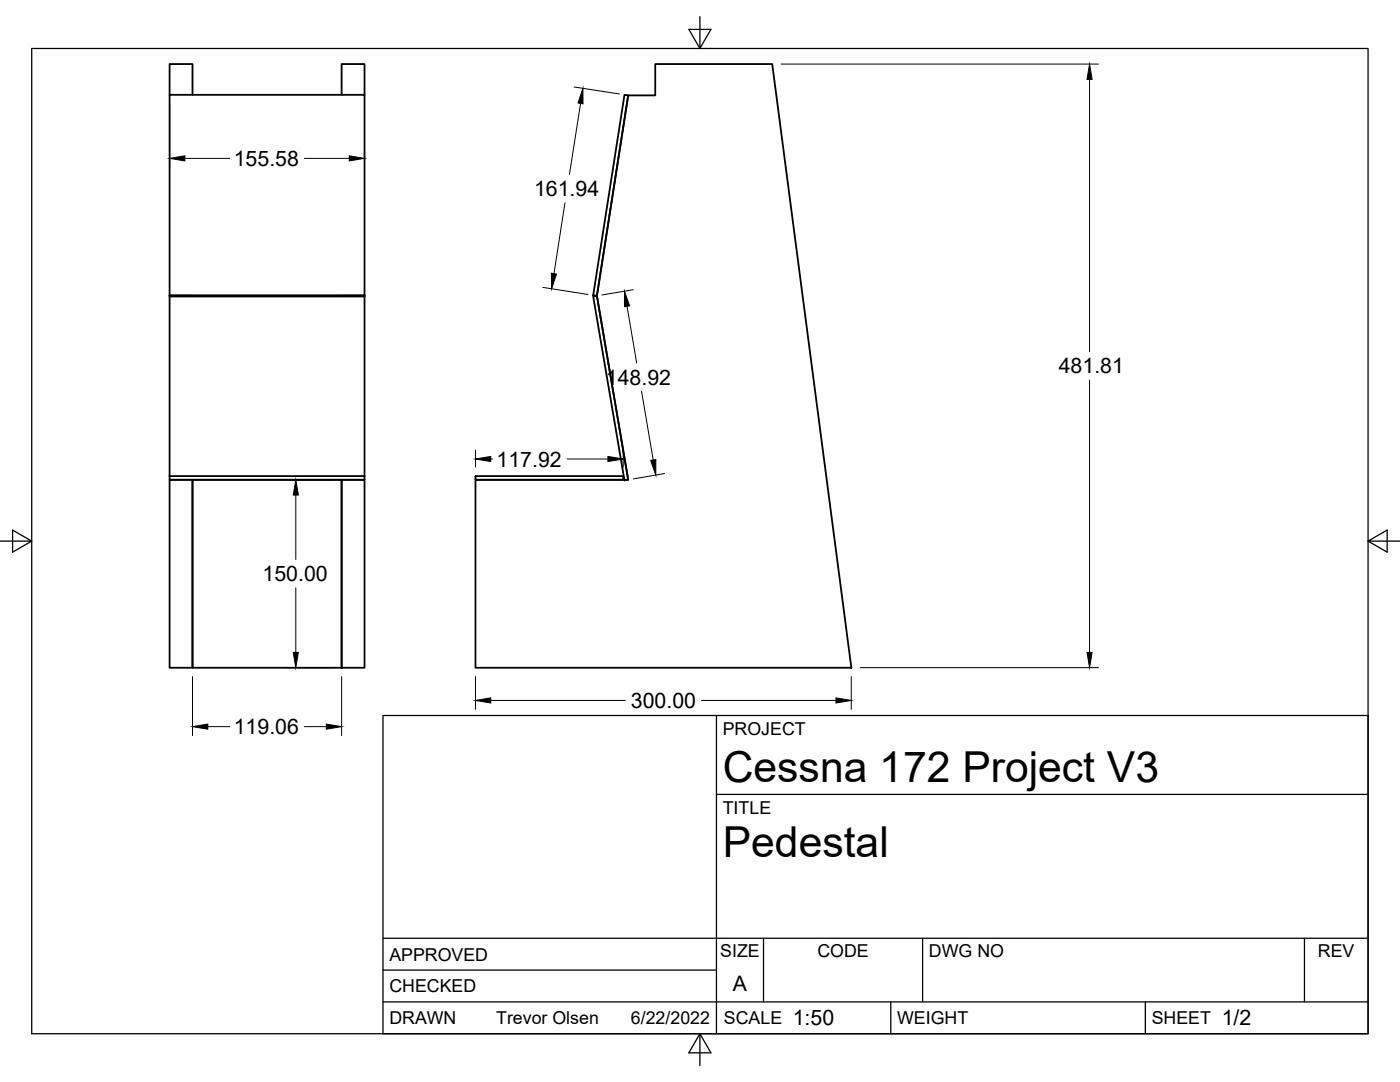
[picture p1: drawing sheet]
<svg xmlns="http://www.w3.org/2000/svg" width="279mm" height="216mm" viewBox="0 0 279 216" stroke-linecap="round" stroke-linejoin="round" font-family="sans-serif">
<!-- layer: Visible -->
<g fill="none" stroke="#000" stroke-width=".36">
<path d="M33.8 18.9v-6.1h4.6v6.1M33.8 18.9h38.9v40.1h-38.9zM68.2 18.9v-6.1h4.5v6.1M124.6 18.9l.8 .1-6.3 40-.7-.1zM130.8 12.8h23.3l15.8 120.4h-75v-37.5h30.5l-6.3-36.7 6.3-40h5.4zM33.8 59h4.6M33.8 58.9h38.9M68.2 59h4.5M72.7 59h-38.9v36M72.7 59v.2h-38.9M72.7 59.2v35.8M118.4 59.2l.7-.2 6.3 36.7-.8 .2z"/>
<path d="M33.8 95.7h4.6v37.5h-4.6zM33.8 95h38.9v.7h-38.9zM38.4 95.7h29.8v37.5h-29.8zM68.2 95.7h4.5v37.5h-4.5zM94.9 95h29.5v.7h-29.5z"/>
</g>
<g fill="#000">
<circle cx="38.4" cy="95.9" r=".18"/>
<circle cx="68.2" cy="95.9" r=".18"/>
</g>
<!-- layer: Border -->
<path d="M6.3 9.7h266.7v196.6h-266.7zM139.7 3.3v6.4l2.2-3.8h-4.4l2.2 3.8M0 108h6.3l-3.8-2.2v4.4l3.8-2.2M273 108l3.8 2.2v-4.4l-3.8 2.2h6.4M139.7 206.3l-2.2 3.8h4.4l-2.2-3.8v6.3" fill="none" stroke="#000" stroke-width=".25"/>
<!-- layer: Titleblock -->
<path d="M76.4 142.8h196.6v63.5h-196.6zM143 158.5h130M143 142.8v63.5M76.4 199.9h196.6M76.4 193.6h66.6M76.4 187.2h196.6M152.4 187.2v12.7M177.8 199.9v6.4M184.1 187.2v12.7M228.6 199.9v6.4M260.3 187.2v12.7" fill="none" stroke="#000" stroke-width=".25"/>
<!-- layer: FD_Dimensions -->
<g fill="none" stroke="#000" stroke-width=".2">
<path d="M114.6 17.4l9 1.4M155.9 12.8h63.3M217.4 15.8v54.4M33.8 20.7v12.7M36.9 31.6h8.9M60.7 31.6h9M72.7 20.7v12.7M115.9 20.6l-2.3 14.2M108.3 57.3l9 1.5M112.8 40.4l-2.2 14.2M126.4 57.8l-6.3 1.1M125.1 61.1l2 11.3"/>
<path d="M128 78.1l2.4 13.7M217.4 75.8v54.4M57.3 95.7h9.1M59 98.8v12.9M94.9 89.8v3.4M97.9 91.6h.4M113.2 91.6h8.1M124.4 89.8v3.4M132.6 94.5l-6.2 1.1M59 117.3v12.9M38.4 135v11.8M57.3 133.2h9.1"/>
<path d="M68.2 135v11.8M94.9 135v6.5M97.9 139.8h26.9M140 139.8h26.8M169.9 135v6.5M171.7 133.2h47.5M41.5 145h4.3M60.7 145h4.4"/>
</g>
<g fill="#000" stroke="#000" stroke-width=".2">
<path d="M217.4 12.8l.6 3h-1.1zM33.8 31.6l3.1-.5v1zM69.7 31.1l3 .5-3 .5zM116.3 17.6l.1 3.1-1-.1zM110 54.5l1.1 .2-1 2.9zM124.6 58.1l1 2.9-1 .2zM59 95.7l.5 3.1h-1zM94.9 91.6l3-.5v1zM121.3 91.1l3.1 .5-3.1 .5zM129.9 91.9l1-.2v3.1zM58.5 130.2h1l-.5 3zM94.9 139.8l3-.5v1z"/>
<path d="M166.8 139.3l3.1 .5-3.1 .5zM216.9 130.2h1.1l-.6 3zM38.4 145l3.1-.5v1zM65.1 144.5l3.1 .5-3.1 .5z"/>
</g>
<g font-size="8.5">
<text x="144.3" y="156">Cessna 172 Project V3</text>
<text x="144.3" y="171">Pedestal</text>
</g>
<g font-size="4.3">
<text x="46.7" y="33.1">155.58</text>
<text x="106.6" y="39.1">161.94</text>
<text x="120.9" y="76.8">148.92</text>
<text x="211.3" y="74.5">481.81</text>
<text x="99.1" y="93.1">117.92</text>
<text x="52.4" y="116">150.00</text>
<text x="125.9" y="141.2">300.00</text>
<text x="46.7" y="146.5">119.06</text>
<text x="146.3" y="197.7">A</text>
<text x="158.2" y="204.6">1:50</text>
<text x="243.8" y="204.6">1/2</text>
</g>
<g font-size="3.5">
<text x="144.3" y="146.6">PROJECT</text>
<text x="144.3" y="162.3">TITLE</text>
<text x="77.7" y="191.7">APPROVED</text>
<text x="143.7" y="191">SIZE</text>
<text x="163.1" y="191">CODE</text>
<text x="185.4" y="191">DWG NO</text>
<text x="263" y="191">REV</text>
<text x="77.7" y="198">CHECKED</text>
<text x="77.7" y="204.4">DRAWN</text>
<text x="99" y="204.4">Trevor Olsen</text>
<text x="125.9" y="204.4">6/22/2022</text>
<text x="144.5" y="204.4">SCALE</text>
<text x="179" y="204.4">WEIGHT</text>
<text x="229.8" y="204.4">SHEET</text>
</g>
</svg>
